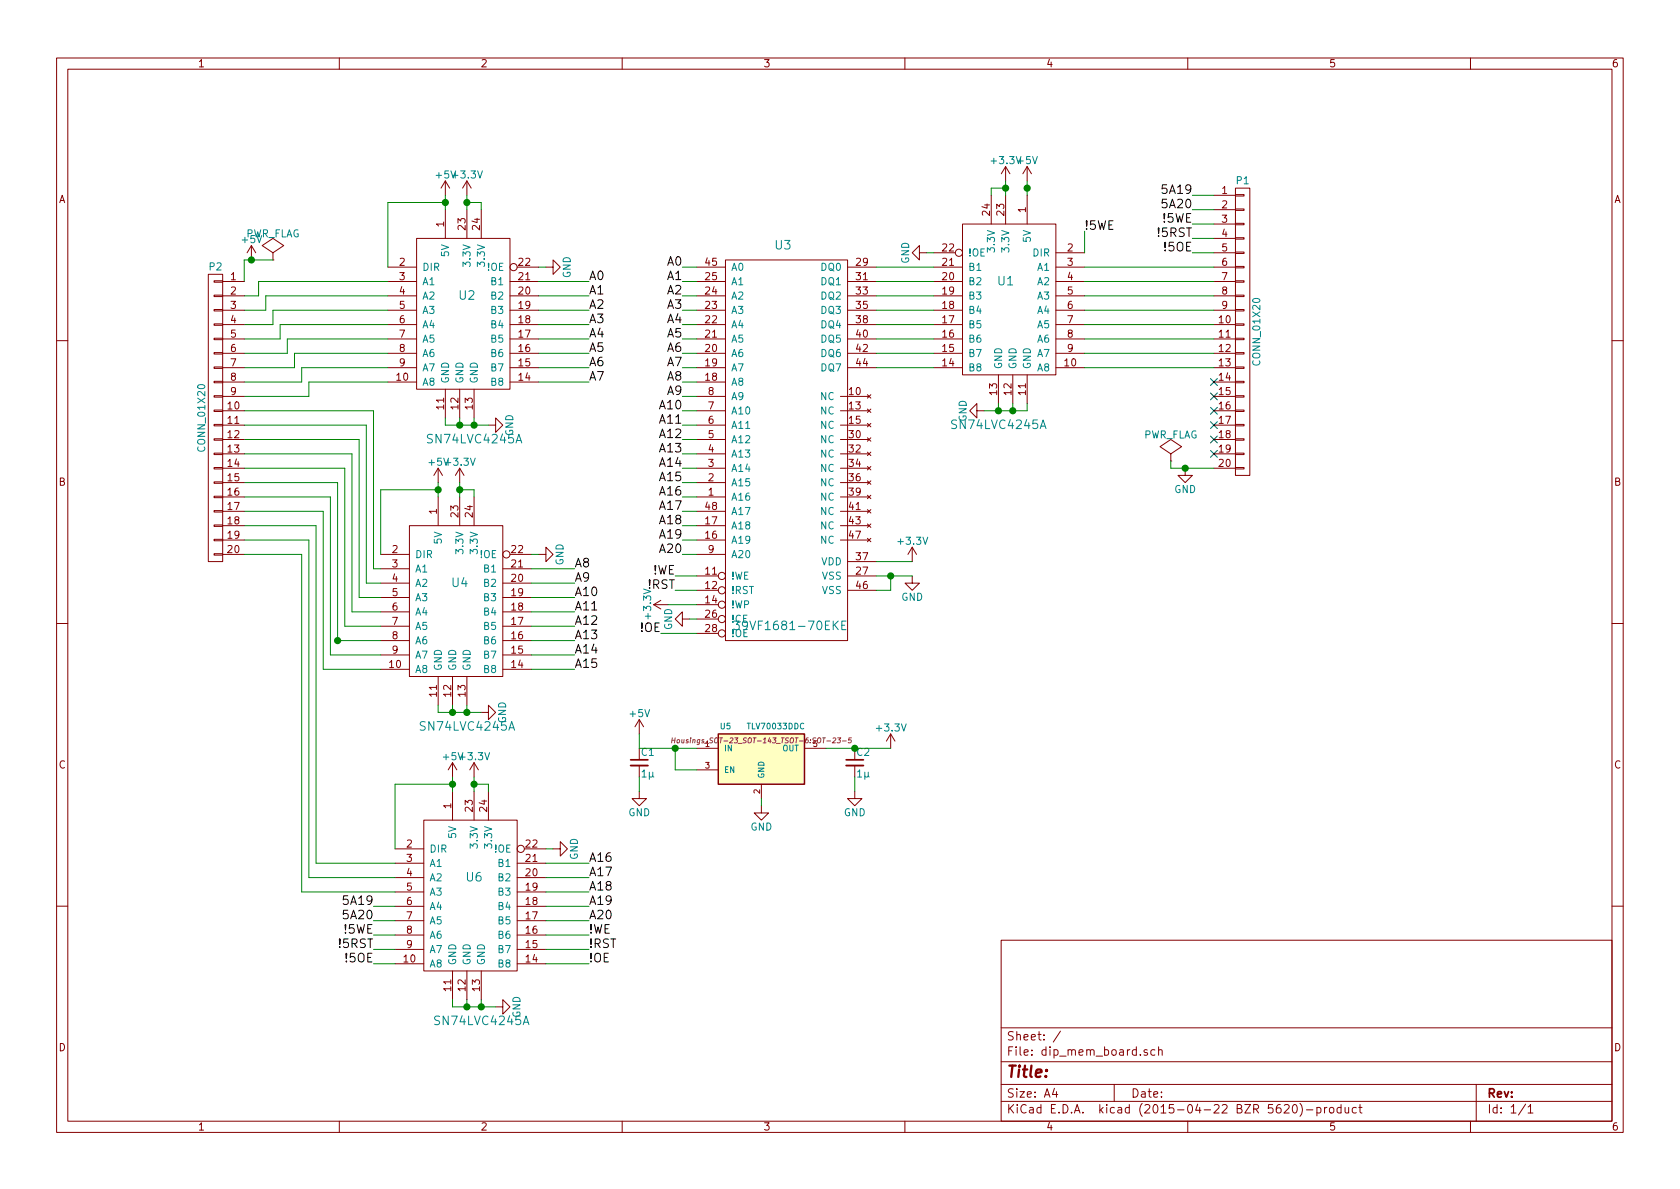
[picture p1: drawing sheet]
EESchema Schematic File Version 2
LIBS:power
LIBS:device
LIBS:transistors
LIBS:conn
LIBS:linear
LIBS:regul
LIBS:74xx
LIBS:cmos4000
LIBS:adc-dac
LIBS:memory
LIBS:xilinx
LIBS:special
LIBS:microcontrollers
LIBS:dsp
LIBS:microchip
LIBS:analog_switches
LIBS:motorola
LIBS:texas
LIBS:intel
LIBS:audio
LIBS:interface
LIBS:digital-audio
LIBS:philips
LIBS:display
LIBS:cypress
LIBS:siliconi
LIBS:opto
LIBS:atmel
LIBS:contrib
LIBS:valves
LIBS:sn74lvc4245a
LIBS:39vf1681-70eke
EELAYER 25 0
EELAYER END
$Descr A4 11693 8268
encoding utf-8
Sheet 1 1
Title ""
Date ""
Rev ""
Comp ""
Comment1 ""
Comment2 ""
Comment3 ""
Comment4 ""
$EndDescr
$Comp
L SN74LVC4245A U2
U 1 1
P 3200 2850
F 0 "U2" H 3250 3650 60  0000 C CNN
F 1 "SN74LVC4245A" H 3300 2650 60  0000 C CNN
F 2 "Housings_SSOP:SSOP-24_3.9x8.7mm_Pitch0.635mm" H 3050 3000 60  0001 C CNN
F 3 "" H 3050 3000 60  0000 C CNN
	1    3200 2850
	1    0    0    -1  
$EndComp
$Comp
L TLV70033DDC U5
U 1 1
P 5300 5250
F 0 "U5" H 5050 5450 40  0000 C CNN
F 1 "TLV70033DDC" H 5400 5450 40  0000 C CNN
F 2 "Housings_SOT-23_SOT-143_TSOT-6:SOT-23-5" H 5300 5350 35  0000 C CIN
F 3 "" H 5300 5250 60  0000 C CNN
	1    5300 5250
	1    0    0    -1  
$EndComp
$Comp
L 39VF1681-70EKE U3
U 1 1
P 5500 3550
F 0 "U3" H 5450 5400 60  0000 C CNN
F 1 "39VF1681-70EKE" H 5500 2750 60  0000 C CNN
F 2 "TSOP48:TSOP-48" H 5100 4050 60  0001 C CNN
F 3 "" H 5100 4050 60  0000 C CNN
	1    5500 3550
	1    0    0    -1  
$EndComp
$Comp
L C_Small C1
U 1 1
P 4450 5300
F 0 "C1" H 4460 5370 50  0000 L CNN
F 1 "1µ" H 4460 5220 50  0000 L CNN
F 2 "Capacitors_SMD:C_0805_HandSoldering" H 4450 5300 60  0001 C CNN
F 3 "" H 4450 5300 60  0000 C CNN
	1    4450 5300
	1    0    0    -1  
$EndComp
$Comp
L C_Small C2
U 1 1
P 5950 5300
F 0 "C2" H 5960 5370 50  0000 L CNN
F 1 "1µ" H 5960 5220 50  0000 L CNN
F 2 "Capacitors_SMD:C_0805_HandSoldering" H 5950 5300 60  0001 C CNN
F 3 "" H 5950 5300 60  0000 C CNN
	1    5950 5300
	1    0    0    -1  
$EndComp
$Comp
L +3.3V #PWR01
U 1 1
P 6200 5200
F 0 "#PWR01" H 6200 5050 50  0001 C CNN
F 1 "+3.3V" H 6200 5340 50  0000 C CNN
F 2 "" H 6200 5200 60  0000 C CNN
F 3 "" H 6200 5200 60  0000 C CNN
	1    6200 5200
	1    0    0    -1  
$EndComp
$Comp
L GND #PWR02
U 1 1
P 5950 5500
F 0 "#PWR02" H 5950 5250 50  0001 C CNN
F 1 "GND" H 5950 5350 50  0000 C CNN
F 2 "" H 5950 5500 60  0000 C CNN
F 3 "" H 5950 5500 60  0000 C CNN
	1    5950 5500
	1    0    0    -1  
$EndComp
$Comp
L GND #PWR03
U 1 1
P 4450 5500
F 0 "#PWR03" H 4450 5250 50  0001 C CNN
F 1 "GND" H 4450 5350 50  0000 C CNN
F 2 "" H 4450 5500 60  0000 C CNN
F 3 "" H 4450 5500 60  0000 C CNN
	1    4450 5500
	1    0    0    -1  
$EndComp
$Comp
L +5V #PWR04
U 1 1
P 4450 5100
F 0 "#PWR04" H 4450 4950 50  0001 C CNN
F 1 "+5V" H 4450 5240 50  0000 C CNN
F 2 "" H 4450 5100 60  0000 C CNN
F 3 "" H 4450 5100 60  0000 C CNN
	1    4450 5100
	1    0    0    -1  
$EndComp
$Comp
L +5V #PWR05
U 1 1
P 3100 1350
F 0 "#PWR05" H 3100 1200 50  0001 C CNN
F 1 "+5V" H 3100 1490 50  0000 C CNN
F 2 "" H 3100 1350 60  0000 C CNN
F 3 "" H 3100 1350 60  0000 C CNN
	1    3100 1350
	1    0    0    -1  
$EndComp
$Comp
L +3.3V #PWR06
U 1 1
P 3250 1350
F 0 "#PWR06" H 3250 1200 50  0001 C CNN
F 1 "+3.3V" H 3250 1490 50  0000 C CNN
F 2 "" H 3250 1350 60  0000 C CNN
F 3 "" H 3250 1350 60  0000 C CNN
	1    3250 1350
	1    0    0    -1  
$EndComp
$Comp
L GND #PWR07
U 1 1
P 3400 2950
F 0 "#PWR07" H 3400 2700 50  0001 C CNN
F 1 "GND" H 3400 2800 50  0000 C CNN
F 2 "" H 3400 2950 60  0000 C CNN
F 3 "" H 3400 2950 60  0000 C CNN
	1    3400 2950
	0    -1   -1   0   
$EndComp
$Comp
L GND #PWR08
U 1 1
P 3800 1850
F 0 "#PWR08" H 3800 1600 50  0001 C CNN
F 1 "GND" H 3800 1700 50  0000 C CNN
F 2 "" H 3800 1850 60  0000 C CNN
F 3 "" H 3800 1850 60  0000 C CNN
	1    3800 1850
	0    -1   -1   0   
$EndComp
$Comp
L +3.3V #PWR09
U 1 1
P 4650 4200
F 0 "#PWR09" H 4650 4050 50  0001 C CNN
F 1 "+3.3V" H 4650 4340 50  0000 C CNN
F 2 "" H 4650 4200 60  0000 C CNN
F 3 "" H 4650 4200 60  0000 C CNN
	1    4650 4200
	0    -1   -1   0   
$EndComp
$Comp
L GND #PWR010
U 1 1
P 4800 4300
F 0 "#PWR010" H 4800 4050 50  0001 C CNN
F 1 "GND" H 4800 4150 50  0000 C CNN
F 2 "" H 4800 4300 60  0000 C CNN
F 3 "" H 4800 4300 60  0000 C CNN
	1    4800 4300
	0    1    1    0   
$EndComp
$Comp
L SN74LVC4245A U4
U 1 1
P 3150 4850
F 0 "U4" H 3200 5650 60  0000 C CNN
F 1 "SN74LVC4245A" H 3250 4650 60  0000 C CNN
F 2 "Housings_SSOP:SSOP-24_3.9x8.7mm_Pitch0.635mm" H 3000 5000 60  0001 C CNN
F 3 "" H 3000 5000 60  0000 C CNN
	1    3150 4850
	1    0    0    -1  
$EndComp
$Comp
L +5V #PWR011
U 1 1
P 3050 3350
F 0 "#PWR011" H 3050 3200 50  0001 C CNN
F 1 "+5V" H 3050 3490 50  0000 C CNN
F 2 "" H 3050 3350 60  0000 C CNN
F 3 "" H 3050 3350 60  0000 C CNN
	1    3050 3350
	1    0    0    -1  
$EndComp
$Comp
L +3.3V #PWR012
U 1 1
P 3200 3350
F 0 "#PWR012" H 3200 3200 50  0001 C CNN
F 1 "+3.3V" H 3200 3490 50  0000 C CNN
F 2 "" H 3200 3350 60  0000 C CNN
F 3 "" H 3200 3350 60  0000 C CNN
	1    3200 3350
	1    0    0    -1  
$EndComp
$Comp
L GND #PWR013
U 1 1
P 3350 4950
F 0 "#PWR013" H 3350 4700 50  0001 C CNN
F 1 "GND" H 3350 4800 50  0000 C CNN
F 2 "" H 3350 4950 60  0000 C CNN
F 3 "" H 3350 4950 60  0000 C CNN
	1    3350 4950
	0    -1   -1   0   
$EndComp
$Comp
L GND #PWR014
U 1 1
P 3750 3850
F 0 "#PWR014" H 3750 3600 50  0001 C CNN
F 1 "GND" H 3750 3700 50  0000 C CNN
F 2 "" H 3750 3850 60  0000 C CNN
F 3 "" H 3750 3850 60  0000 C CNN
	1    3750 3850
	0    -1   -1   0   
$EndComp
$Comp
L SN74LVC4245A U6
U 1 1
P 3250 6900
F 0 "U6" H 3300 7700 60  0000 C CNN
F 1 "SN74LVC4245A" H 3350 6700 60  0000 C CNN
F 2 "Housings_SSOP:SSOP-24_3.9x8.7mm_Pitch0.635mm" H 3100 7050 60  0001 C CNN
F 3 "" H 3100 7050 60  0000 C CNN
	1    3250 6900
	1    0    0    -1  
$EndComp
$Comp
L +5V #PWR015
U 1 1
P 3150 5400
F 0 "#PWR015" H 3150 5250 50  0001 C CNN
F 1 "+5V" H 3150 5540 50  0000 C CNN
F 2 "" H 3150 5400 60  0000 C CNN
F 3 "" H 3150 5400 60  0000 C CNN
	1    3150 5400
	1    0    0    -1  
$EndComp
$Comp
L +3.3V #PWR016
U 1 1
P 3300 5400
F 0 "#PWR016" H 3300 5250 50  0001 C CNN
F 1 "+3.3V" H 3300 5540 50  0000 C CNN
F 2 "" H 3300 5400 60  0000 C CNN
F 3 "" H 3300 5400 60  0000 C CNN
	1    3300 5400
	1    0    0    -1  
$EndComp
$Comp
L GND #PWR017
U 1 1
P 3450 7000
F 0 "#PWR017" H 3450 6750 50  0001 C CNN
F 1 "GND" H 3450 6850 50  0000 C CNN
F 2 "" H 3450 7000 60  0000 C CNN
F 3 "" H 3450 7000 60  0000 C CNN
	1    3450 7000
	0    -1   -1   0   
$EndComp
$Comp
L GND #PWR018
U 1 1
P 3850 5900
F 0 "#PWR018" H 3850 5650 50  0001 C CNN
F 1 "GND" H 3850 5750 50  0000 C CNN
F 2 "" H 3850 5900 60  0000 C CNN
F 3 "" H 3850 5900 60  0000 C CNN
	1    3850 5900
	0    -1   -1   0   
$EndComp
Text Label 4100 1950 0    60   ~ 0
A0
Text Label 4100 2050 0    60   ~ 0
A1
Text Label 4100 2150 0    60   ~ 0
A2
Text Label 4100 2250 0    60   ~ 0
A3
Text Label 4100 2350 0    60   ~ 0
A4
Text Label 4100 2450 0    60   ~ 0
A5
Text Label 4100 2550 0    60   ~ 0
A6
Text Label 4100 2650 0    60   ~ 0
A7
Text Label 4000 3950 0    60   ~ 0
A8
Text Label 4000 4050 0    60   ~ 0
A9
Text Label 4000 4150 0    60   ~ 0
A10
Text Label 4000 4250 0    60   ~ 0
A11
Text Label 4000 4350 0    60   ~ 0
A12
Text Label 4000 4450 0    60   ~ 0
A13
Text Label 4000 4550 0    60   ~ 0
A14
Text Label 4000 4650 0    60   ~ 0
A15
Text Label 4100 6000 0    60   ~ 0
A16
Text Label 4100 6100 0    60   ~ 0
A17
Text Label 4100 6200 0    60   ~ 0
A18
Text Label 4100 6300 0    60   ~ 0
A19
Text Label 4100 6400 0    60   ~ 0
A20
Text Label 4100 6500 0    60   ~ 0
!WE
Text Label 4100 6600 0    60   ~ 0
!RST
Text Label 4100 6700 0    60   ~ 0
!OE
Text Label 4750 1850 2    60   ~ 0
A0
Text Label 4750 1950 2    60   ~ 0
A1
Text Label 4750 2050 2    60   ~ 0
A2
Text Label 4750 2150 2    60   ~ 0
A3
Text Label 4750 2250 2    60   ~ 0
A4
Text Label 4750 2350 2    60   ~ 0
A5
Text Label 4750 2450 2    60   ~ 0
A6
Text Label 4750 2550 2    60   ~ 0
A7
Text Label 4750 2650 2    60   ~ 0
A8
Text Label 4750 2750 2    60   ~ 0
A9
Text Label 4750 2850 2    60   ~ 0
A10
Text Label 4750 2950 2    60   ~ 0
A11
Text Label 4750 3050 2    60   ~ 0
A12
Text Label 4750 3150 2    60   ~ 0
A13
Text Label 4750 3250 2    60   ~ 0
A14
Text Label 4750 3350 2    60   ~ 0
A15
Text Label 4750 3450 2    60   ~ 0
A16
Text Label 4750 3550 2    60   ~ 0
A17
Text Label 4750 3650 2    60   ~ 0
A18
Text Label 4750 3750 2    60   ~ 0
A19
Text Label 4750 3850 2    60   ~ 0
A20
Text Label 4700 4000 2    60   ~ 0
!WE
Text Label 4700 4100 2    60   ~ 0
!RST
Text Label 4600 4400 2    60   ~ 0
!OE
$Comp
L SN74LVC4245A U1
U 1 1
P 7050 2750
F 0 "U1" H 7100 3550 60  0000 C CNN
F 1 "SN74LVC4245A" H 7150 2550 60  0000 C CNN
F 2 "Housings_SSOP:SSOP-24_3.9x8.7mm_Pitch0.635mm" H 6900 2900 60  0001 C CNN
F 3 "" H 6900 2900 60  0000 C CNN
	1    7050 2750
	-1   0    0    -1  
$EndComp
$Comp
L +5V #PWR019
U 1 1
P 7150 1250
F 0 "#PWR019" H 7150 1100 50  0001 C CNN
F 1 "+5V" H 7150 1390 50  0000 C CNN
F 2 "" H 7150 1250 60  0000 C CNN
F 3 "" H 7150 1250 60  0000 C CNN
	1    7150 1250
	-1   0    0    -1  
$EndComp
$Comp
L +3.3V #PWR020
U 1 1
P 7000 1250
F 0 "#PWR020" H 7000 1100 50  0001 C CNN
F 1 "+3.3V" H 7000 1390 50  0000 C CNN
F 2 "" H 7000 1250 60  0000 C CNN
F 3 "" H 7000 1250 60  0000 C CNN
	1    7000 1250
	-1   0    0    -1  
$EndComp
$Comp
L GND #PWR021
U 1 1
P 6850 2850
F 0 "#PWR021" H 6850 2600 50  0001 C CNN
F 1 "GND" H 6850 2700 50  0000 C CNN
F 2 "" H 6850 2850 60  0000 C CNN
F 3 "" H 6850 2850 60  0000 C CNN
	1    6850 2850
	0    1    -1   0   
$EndComp
$Comp
L GND #PWR022
U 1 1
P 6450 1750
F 0 "#PWR022" H 6450 1500 50  0001 C CNN
F 1 "GND" H 6450 1600 50  0000 C CNN
F 2 "" H 6450 1750 60  0000 C CNN
F 3 "" H 6450 1750 60  0000 C CNN
	1    6450 1750
	0    1    -1   0   
$EndComp
Text Label 7550 1600 0    60   ~ 0
!5WE
$Comp
L +5V #PWR023
U 1 1
P 1750 1800
F 0 "#PWR023" H 1750 1650 50  0001 C CNN
F 1 "+5V" H 1750 1940 50  0000 C CNN
F 2 "" H 1750 1800 60  0000 C CNN
F 3 "" H 1750 1800 60  0000 C CNN
	1    1750 1800
	1    0    0    -1  
$EndComp
$Comp
L PWR_FLAG #FLG024
U 1 1
P 1900 1800
F 0 "#FLG024" H 1900 1895 50  0001 C CNN
F 1 "PWR_FLAG" H 1900 1980 50  0000 C CNN
F 2 "" H 1900 1800 60  0000 C CNN
F 3 "" H 1900 1800 60  0000 C CNN
	1    1900 1800
	1    0    0    -1  
$EndComp
Text Label 8300 1350 2    60   ~ 0
5A19
Text Label 8300 1450 2    60   ~ 0
5A20
Text Label 2600 6300 2    60   ~ 0
5A19
Text Label 2600 6400 2    60   ~ 0
5A20
Text Label 8300 1550 2    60   ~ 0
!5WE
Text Label 8300 1650 2    60   ~ 0
!5RST
Text Label 8300 1750 2    60   ~ 0
!5OE
Text Label 2600 6500 2    60   ~ 0
!5WE
Text Label 2600 6600 2    60   ~ 0
!5RST
Text Label 2600 6700 2    60   ~ 0
!5OE
$Comp
L CONN_01X20 P1
U 1 1
P 8650 2300
F 0 "P1" H 8650 3350 50  0000 C CNN
F 1 "CONN_01X20" V 8750 2300 50  0000 C CNN
F 2 "Pin_Headers:Pin_Header_Straight_1x20" H 8650 2300 60  0001 C CNN
F 3 "" H 8650 2300 60  0000 C CNN
	1    8650 2300
	1    0    0    -1  
$EndComp
Wire Wire Line
	4450 5200 4850 5200
Wire Wire Line
	4850 5350 4700 5350
Wire Wire Line
	4700 5350 4700 5200
Connection ~ 4700 5200
Wire Wire Line
	5750 5200 6200 5200
Connection ~ 5950 5200
Wire Wire Line
	5950 5400 5950 5500
Wire Wire Line
	4450 5400 4450 5500
Wire Wire Line
	4450 5100 4450 5200
Wire Wire Line
	3100 1350 3100 1450
Wire Wire Line
	3250 1350 3250 1450
Wire Wire Line
	3250 1400 3350 1400
Wire Wire Line
	3350 1400 3350 1450
Connection ~ 3250 1400
Wire Wire Line
	3100 2900 3100 2950
Wire Wire Line
	3100 2950 3400 2950
Wire Wire Line
	3200 2900 3200 2950
Connection ~ 3200 2950
Wire Wire Line
	3300 2900 3300 2950
Connection ~ 3300 2950
Wire Wire Line
	3750 1850 3800 1850
Wire Wire Line
	3100 1400 2700 1400
Wire Wire Line
	2700 1400 2700 1850
Connection ~ 3100 1400
Wire Wire Line
	4650 4200 4850 4200
Wire Wire Line
	4800 4300 4850 4300
Wire Wire Line
	3050 3350 3050 3450
Wire Wire Line
	3200 3350 3200 3450
Wire Wire Line
	3200 3400 3300 3400
Wire Wire Line
	3300 3400 3300 3450
Connection ~ 3200 3400
Wire Wire Line
	3050 4900 3050 4950
Wire Wire Line
	3050 4950 3350 4950
Wire Wire Line
	3150 4900 3150 4950
Connection ~ 3150 4950
Wire Wire Line
	3250 4900 3250 4950
Connection ~ 3250 4950
Wire Wire Line
	3700 3850 3750 3850
Wire Wire Line
	3050 3400 2650 3400
Wire Wire Line
	2650 3400 2650 3850
Connection ~ 3050 3400
Wire Wire Line
	3150 5400 3150 5500
Wire Wire Line
	3300 5400 3300 5500
Wire Wire Line
	3300 5450 3400 5450
Wire Wire Line
	3400 5450 3400 5500
Connection ~ 3300 5450
Wire Wire Line
	3150 6950 3150 7000
Wire Wire Line
	3150 7000 3450 7000
Wire Wire Line
	3250 6950 3250 7000
Connection ~ 3250 7000
Wire Wire Line
	3350 6950 3350 7000
Connection ~ 3350 7000
Wire Wire Line
	3800 5900 3850 5900
Wire Wire Line
	3150 5450 2750 5450
Wire Wire Line
	2750 5450 2750 5900
Connection ~ 3150 5450
Wire Wire Line
	3750 1950 4100 1950
Wire Wire Line
	3750 2050 4100 2050
Wire Wire Line
	3750 2150 4100 2150
Wire Wire Line
	3750 2250 4100 2250
Wire Wire Line
	3750 2350 4100 2350
Wire Wire Line
	3750 2450 4100 2450
Wire Wire Line
	3750 2550 4100 2550
Wire Wire Line
	3750 2650 4100 2650
Wire Wire Line
	3700 3950 4000 3950
Wire Wire Line
	3700 4050 4000 4050
Wire Wire Line
	3700 4150 4000 4150
Wire Wire Line
	3700 4250 4000 4250
Wire Wire Line
	4000 4350 3700 4350
Wire Wire Line
	3700 4450 4000 4450
Wire Wire Line
	3700 4550 4000 4550
Wire Wire Line
	3700 4650 4000 4650
Wire Wire Line
	3800 6000 4100 6000
Wire Wire Line
	4100 6100 3800 6100
Wire Wire Line
	3800 6200 4100 6200
Wire Wire Line
	4100 6300 3800 6300
Wire Wire Line
	4100 6400 3800 6400
Wire Wire Line
	3800 6500 4100 6500
Wire Wire Line
	3800 6600 4100 6600
Wire Wire Line
	3800 6700 4100 6700
Wire Wire Line
	4750 1850 4850 1850
Wire Wire Line
	4750 1950 4850 1950
Wire Wire Line
	4750 2050 4850 2050
Wire Wire Line
	4850 2150 4750 2150
Wire Wire Line
	4750 2250 4850 2250
Wire Wire Line
	4750 2350 4850 2350
Wire Wire Line
	4750 2450 4850 2450
Wire Wire Line
	4750 2550 4850 2550
Wire Wire Line
	4750 2650 4850 2650
Wire Wire Line
	4750 2750 4850 2750
Wire Wire Line
	4750 2850 4850 2850
Wire Wire Line
	4750 2950 4850 2950
Wire Wire Line
	4750 3050 4850 3050
Wire Wire Line
	4750 3150 4850 3150
Wire Wire Line
	4750 3250 4850 3250
Wire Wire Line
	4750 3350 4850 3350
Wire Wire Line
	4750 3450 4850 3450
Wire Wire Line
	4750 3550 4850 3550
Wire Wire Line
	4750 3650 4850 3650
Wire Wire Line
	4750 3850 4850 3850
Wire Wire Line
	4700 4000 4850 4000
Wire Wire Line
	4700 4100 4850 4100
Wire Wire Line
	4600 4400 4850 4400
Wire Wire Line
	7150 1250 7150 1350
Wire Wire Line
	7000 1250 7000 1350
Wire Wire Line
	7000 1300 6900 1300
Wire Wire Line
	6900 1300 6900 1350
Connection ~ 7000 1300
Wire Wire Line
	7150 2800 7150 2850
Wire Wire Line
	7150 2850 6850 2850
Wire Wire Line
	7050 2800 7050 2850
Connection ~ 7050 2850
Wire Wire Line
	6950 2800 6950 2850
Connection ~ 6950 2850
Wire Wire Line
	6500 1750 6450 1750
Connection ~ 7150 1300
Wire Wire Line
	6100 1850 6500 1850
Wire Wire Line
	6100 1950 6500 1950
Wire Wire Line
	6100 2050 6500 2050
Wire Wire Line
	6100 2150 6500 2150
Wire Wire Line
	6100 2250 6500 2250
Wire Wire Line
	6100 2350 6500 2350
Wire Wire Line
	6100 2450 6500 2450
Wire Wire Line
	6100 2550 6500 2550
Wire Wire Line
	7550 1600 7550 1750
Wire Wire Line
	1700 1950 1700 1800
Wire Wire Line
	1700 1800 1900 1800
Connection ~ 1750 1800
Wire Wire Line
	1700 2050 1800 2050
Wire Wire Line
	1800 2050 1800 1950
Wire Wire Line
	1800 1950 2700 1950
Wire Wire Line
	1700 2150 1850 2150
Wire Wire Line
	1850 2150 1850 2050
Wire Wire Line
	1850 2050 2700 2050
Wire Wire Line
	1700 2250 1900 2250
Wire Wire Line
	1900 2250 1900 2150
Wire Wire Line
	1900 2150 2700 2150
Wire Wire Line
	1700 2350 1950 2350
Wire Wire Line
	1950 2350 1950 2250
Wire Wire Line
	1950 2250 2700 2250
Wire Wire Line
	1700 2450 2000 2450
Wire Wire Line
	2000 2450 2000 2350
Wire Wire Line
	2000 2350 2700 2350
Wire Wire Line
	1700 2550 2050 2550
Wire Wire Line
	2050 2550 2050 2450
Wire Wire Line
	2050 2450 2700 2450
Wire Wire Line
	1700 2650 2100 2650
Wire Wire Line
	2100 2650 2100 2550
Wire Wire Line
	2100 2550 2700 2550
Wire Wire Line
	1700 2750 2150 2750
Wire Wire Line
	2150 2750 2150 2650
Wire Wire Line
	2150 2650 2700 2650
Wire Wire Line
	1700 2850 2600 2850
Wire Wire Line
	2600 2850 2600 3950
Wire Wire Line
	2600 3950 2650 3950
Wire Wire Line
	1700 2950 2550 2950
Wire Wire Line
	2550 2950 2550 4050
Wire Wire Line
	2550 4050 2650 4050
Wire Wire Line
	1700 3050 2500 3050
Wire Wire Line
	2500 3050 2500 4150
Wire Wire Line
	2500 4150 2650 4150
Wire Wire Line
	1700 3150 2450 3150
Wire Wire Line
	2450 3150 2450 4250
Wire Wire Line
	2450 4250 2650 4250
Wire Wire Line
	1700 3250 2400 3250
Wire Wire Line
	1700 3350 2350 3350
Wire Wire Line
	1700 3450 2300 3450
Wire Wire Line
	1700 3550 2250 3550
Wire Wire Line
	2200 6000 2750 6000
Wire Wire Line
	2150 6100 2750 6100
Wire Wire Line
	2200 3650 1700 3650
Wire Wire Line
	1700 3750 2150 3750
Wire Wire Line
	2100 6200 2750 6200
Wire Wire Line
	8300 1350 8450 1350
Wire Wire Line
	8300 1450 8450 1450
Wire Wire Line
	2600 6300 2750 6300
Wire Wire Line
	2600 6400 2750 6400
Wire Wire Line
	8300 1550 8450 1550
Wire Wire Line
	8300 1650 8450 1650
Wire Wire Line
	8300 1750 8450 1750
Wire Wire Line
	2600 6500 2750 6500
Wire Wire Line
	2600 6600 2750 6600
Wire Wire Line
	2600 6700 2750 6700
Wire Wire Line
	7550 1850 8450 1850
Wire Wire Line
	7550 1950 8450 1950
Wire Wire Line
	7550 2050 8450 2050
Wire Wire Line
	7550 2150 8450 2150
Wire Wire Line
	7550 2250 8450 2250
Wire Wire Line
	7550 2350 8450 2350
Wire Wire Line
	7550 2450 8450 2450
Wire Wire Line
	7550 2550 8450 2550
$Comp
L CONN_01X20 P2
U 1 1
P 1500 2900
F 0 "P2" H 1500 3950 50  0000 C CNN
F 1 "CONN_01X20" V 1600 2900 50  0000 C CNN
F 2 "Pin_Headers:Pin_Header_Straight_1x20" H 1500 2900 60  0001 C CNN
F 3 "" H 1500 2900 60  0000 C CNN
	1    1500 2900
	-1   0    0    -1  
$EndComp
$Comp
L PWR_FLAG #FLG025
U 1 1
P 8150 3200
F 0 "#FLG025" H 8150 3295 50  0001 C CNN
F 1 "PWR_FLAG" H 8150 3380 50  0000 C CNN
F 2 "" H 8150 3200 60  0000 C CNN
F 3 "" H 8150 3200 60  0000 C CNN
	1    8150 3200
	1    0    0    -1  
$EndComp
$Comp
L GND #PWR026
U 1 1
P 8250 3250
F 0 "#PWR026" H 8250 3000 50  0001 C CNN
F 1 "GND" H 8250 3100 50  0000 C CNN
F 2 "" H 8250 3250 60  0000 C CNN
F 3 "" H 8250 3250 60  0000 C CNN
	1    8250 3250
	1    0    0    -1  
$EndComp
Wire Wire Line
	8150 3200 8150 3250
Wire Wire Line
	8150 3250 8450 3250
Connection ~ 8250 3250
NoConn ~ 8450 2650
NoConn ~ 8450 2750
NoConn ~ 8450 2850
NoConn ~ 8450 2950
NoConn ~ 8450 3050
NoConn ~ 8450 3150
$Comp
L +3.3V #PWR027
U 1 1
P 6350 3900
F 0 "#PWR027" H 6350 3750 50  0001 C CNN
F 1 "+3.3V" H 6350 4040 50  0000 C CNN
F 2 "" H 6350 3900 60  0000 C CNN
F 3 "" H 6350 3900 60  0000 C CNN
	1    6350 3900
	1    0    0    -1  
$EndComp
Wire Wire Line
	6100 3900 6350 3900
$Comp
L GND #PWR028
U 1 1
P 6350 4000
F 0 "#PWR028" H 6350 3750 50  0001 C CNN
F 1 "GND" H 6350 3850 50  0000 C CNN
F 2 "" H 6350 4000 60  0000 C CNN
F 3 "" H 6350 4000 60  0000 C CNN
	1    6350 4000
	1    0    0    -1  
$EndComp
Wire Wire Line
	6100 4000 6350 4000
Wire Wire Line
	4750 3750 4850 3750
Wire Wire Line
	2650 4350 2400 4350
Wire Wire Line
	2400 4350 2400 3250
Wire Wire Line
	2650 4450 2350 4450
Connection ~ 2350 4450
Wire Wire Line
	2350 4450 2350 3350
Wire Wire Line
	2650 4550 2300 4550
Wire Wire Line
	2300 4550 2300 3450
Wire Wire Line
	2650 4650 2250 4650
Wire Wire Line
	2250 4650 2250 3550
Wire Wire Line
	2200 6000 2200 3650
Wire Wire Line
	2150 3750 2150 6100
Wire Wire Line
	1700 3850 2100 3850
Wire Wire Line
	2100 3850 2100 6200
$Comp
L GND #PWR029
U 1 1
P 5300 5600
F 0 "#PWR029" H 5300 5350 50  0001 C CNN
F 1 "GND" H 5300 5450 50  0000 C CNN
F 2 "" H 5300 5600 60  0000 C CNN
F 3 "" H 5300 5600 60  0000 C CNN
	1    5300 5600
	1    0    0    -1  
$EndComp
Wire Wire Line
	5300 5550 5300 5600
Wire Wire Line
	6100 4100 6200 4100
Wire Wire Line
	6200 4100 6200 4000
Connection ~ 6200 4000
$EndSCHEMATC
